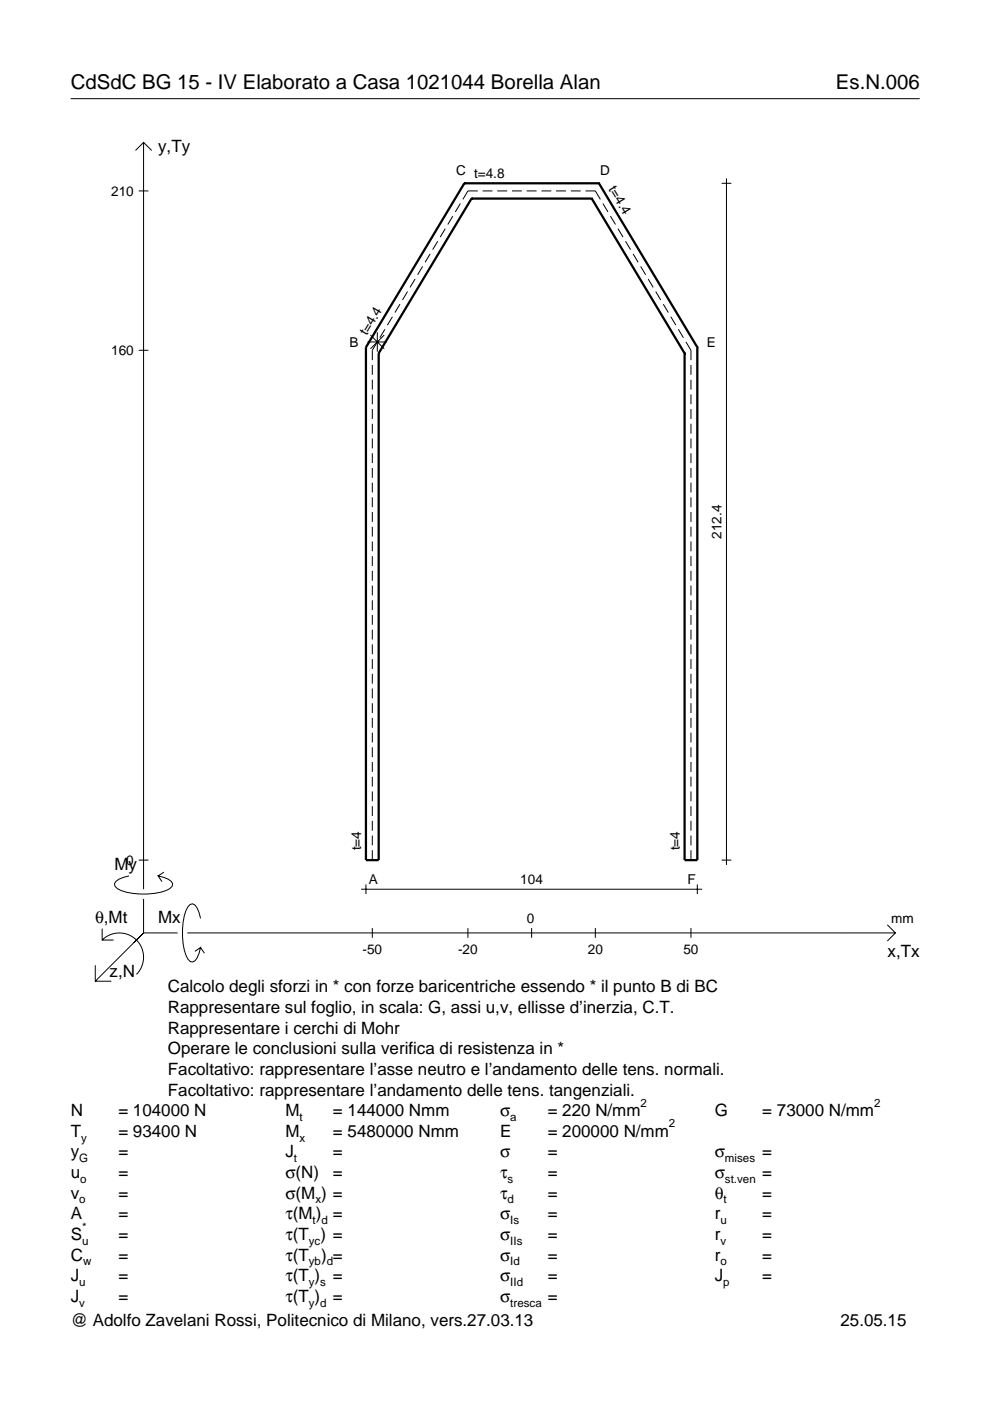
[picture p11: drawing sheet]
<svg xmlns="http://www.w3.org/2000/svg" width="210mm" height="297mm" viewBox="0 0 210 297" stroke-linecap="round" stroke-linejoin="round" font-family="sans-serif">
<g fill="none" stroke="#000" stroke-width=".21">
<path d="M15 20.9h180M28.7 31.9l1.7-1.7 1.8 1.7M30.4 30.2v158.3M153 38.9h2.1M154 37.8v145.6M29.4 40.5h2.1M88 59.2l-1.1 1.7M89.6 56.5l-1.1 1.8M91.2 53.8l-1.1 1.8M92.8 51.2l-1.1 1.7M94.4 48.5l-1.1 1.8M96 45.8l-1.1 1.8"/>
<path d="M97.6 43.2l-1.1 1.7M101.3 40.5h-2.1l-1.1 1.8M102.3 40.5h2.1M105.4 40.5h2.1M108.6 40.5h2M111.7 40.5h2.1M114.8 40.5h2.1M117.9 40.5h2.1M121 40.5h2.1M124.1 40.5h2.1l1.1 1.8M127.8 43.2l1.1 1.7M129.4 45.8l1.1 1.8"/>
<path d="M131 48.5l1.1 1.8M132.6 51.2l1.1 1.7M134.2 53.8l1.1 1.8M135.8 56.5l1.1 1.8M137.4 59.2l1.1 1.7M29.4 74.3h2.1M77.9 72.5h4.2M78.5 71l3 3M78.9 77.4v2.1M80 70.4v4.2M80 72.5l-1.1 1.8v2.1M81.5 71l-3 3"/>
<path d="M81.6 69.8l-1.1 1.8M83.2 67.2l-1.1 1.7M84.8 64.5l-1.1 1.8M86.4 61.8l-1.1 1.8M139 61.8l1.1 1.8M140.6 64.5l1.1 1.8M142.2 67.2l1.1 1.7M143.8 69.8l1.1 1.8M145.4 72.5l1.1 1.8v2.1M146.5 77.4v2.1M78.9 80.5v2.1M78.9 83.6v2.1"/>
<path d="M78.9 86.7v2.1M78.9 89.9v2M78.9 93v2.1M78.9 96.1v2.1M78.9 99.2v2.1M146.5 80.5v2.1M146.5 83.6v2.1M146.5 86.7v2.1M146.5 89.9v2M146.5 93v2.1M146.5 96.1v2.1M146.5 99.2v2.1"/>
<path d="M78.9 102.3v2.1M78.9 105.4v2.1M78.9 108.6v2.1M78.9 111.7v2.1M78.9 114.8v2.1M78.9 117.9v2.1M146.5 102.3v2.1M146.5 105.4v2.1M146.5 108.6v2.1M146.5 111.7v2.1M146.5 114.8v2.1M146.5 117.9v2.1"/>
<path d="M78.9 121v2.1M78.9 124.2v2M78.9 127.3v2.1M78.9 130.4v2.1M78.9 133.5v2.1M78.9 136.6v2.1M78.9 139.7v2.1M146.5 121v2.1M146.5 124.2v2M146.5 127.3v2.1M146.5 130.4v2.1M146.5 133.5v2.1"/>
<path d="M146.5 136.6v2.1M146.5 139.7v2.1M78.9 142.9v2M78.9 146v2.1M78.9 149.1v2.1M78.9 152.2v2.1M78.9 155.3v2.1M78.9 158.4v2.1M146.5 142.9v2M146.5 146v2.1M146.5 149.1v2.1M146.5 152.2v2.1"/>
<path d="M146.5 155.3v2.1M146.5 158.4v2.1M78.9 161.6v2.1M78.9 164.7v2.1M78.9 167.8v2.1M78.9 170.9v2.1M78.9 174v2.1M78.9 177.2v2M146.5 161.6v2.1M146.5 164.7v2.1M146.5 167.8v2.1M146.5 170.9v2.1"/>
<path d="M146.5 174v2.1M146.5 177.2v2M21.7 199.3a5.1 5.1 0 0 1 7.2 0 5.1 5.1 0 0 1 0 7.3M21.7 196.9v2.4h2.4M27.3 185.7a3.6 3.6 0 0 0-3 1.7l.1 .5a5.6 5.6 0 0 0 3.8 1.5 13.4 13.4 0 0 0 7.8-1l.5-.5 .1-.5a3.6 3.6 0 0 0-3.1-1.7l.8 1.2M29.4 182.4h2.1M30.4 190.6v7.2M30.4 197.8l-10.2 10.2M30.4 197.8h7.2M34.7 184.9l-1.2 .8M39.7 197.8h150.1M42.5 194.7a3.6 3.6 0 0 0-1.7-3.1l-.5 .2a5.7 5.7 0 0 0-1.5 3.7 13.3 13.3 0 0 0 1 7.9l.5 .5 .5 .1a3.6 3.6 0 0 0 1.7-3.1l-1.2 .8"/>
<path d="M76.6 188.5h72.3M77.6 187.5v2.1M78.9 180.3v2.1M78.9 196.8v2M99.2 196.8v2M112.7 196.8v2M126.2 196.8v2M146.5 180.3v2.1M146.5 196.8v2M147.8 187.5v2.1M153 182.4h2.1M188.1 196.1l1.7 1.7-1.7 1.7"/>
<path d="M20.2 204.7v3.3h3.4M42.5 200.9l.8 1.2"/>
</g>
<g fill="none" stroke="#000" stroke-width=".48">
<path d="M98.4 38.9h.1M98.4 38.9l-20.8 34.7M98.4 38.9h28.6M127 38.9h.1M127 38.9l20.8 34.7M100 42.1h.1M100 42.1l-19.7 32.8M100 42.1h25.5M125.5 42.1h.1M125.5 42.1l19.6 32.8M77.6 73.6h.1M77.6 73.6v108.8h2.7v-107.5"/>
<path d="M80.3 74.9h.1M145.1 74.9h.1M147.8 73.6h.1M147.8 73.6v108.8h-2.7v-107.5"/>
</g>
<g font-size="4.3">
<text x="15" y="18.9">CdSdC BG 15 - IV Elaborato a Casa 1021044 Borella Alan</text>
<text x="177.2" y="18.9">Es.N.006</text>
</g>
<g font-size="3.6">
<text x="33.5" y="32.3">y,Ty</text>
<text x="24.3" y="184.4">My</text>
<text x="20.1" y="195.7">θ,Mt</text>
<text x="33.5" y="195.7">Mx</text>
<text x="188.2" y="203">x,Tx</text>
<text x="23.2" y="207.1">z,N</text>
<text x="35.6" y="210.4">Calcolo degli sforzi in * con forze baricentriche essendo * il punto B di BC</text>
<text x="35.6" y="214.8">Rappresentare sul foglio, in scala: G, assi u,v, ellisse d’inerzia, C.T.</text>
<text x="35.6" y="219.2">Rappresentare i cerchi di Mohr</text>
<text x="35.6" y="223.5">Operare le conclusioni sulla verifica di resistenza in *</text>
<text x="35.6" y="227.9">Facoltativo: rappresentare l’asse neutro e l’andamento delle tens. normali.</text>
<text x="35.6" y="232.3">Facoltativo: rappresentare l’andamento delle tens. tangenziali.</text>
<text x="15" y="236.7">N</text>
<text x="25.1" y="236.7">= 104000 N</text>
<text x="60.5" y="236.7">M</text>
<text x="70.6" y="236.7">= 144000 Nmm</text>
<text x="106" y="236.7">σ</text>
<text x="116.1" y="236.7">= 220 N/mm</text>
<text x="151.5" y="236.7">G</text>
<text x="161.6" y="236.7">= 73000 N/mm</text>
<text x="15" y="241">T</text>
<text x="15" y="245.4">y</text>
<text x="25.1" y="241">= 93400 N</text>
<text x="25.1" y="245.4">=</text>
<text x="60.5" y="245.4">J</text>
<text x="60.5" y="241">M</text>
<text x="70.6" y="241">= 5480000 Nmm</text>
<text x="70.6" y="245.4">=</text>
<text x="106" y="241">E</text>
<text x="106" y="245.4">σ</text>
<text x="116.1" y="245.4">=</text>
<text x="116.1" y="241">= 200000 N/mm</text>
<text x="151.5" y="245.4">σ</text>
<text x="161.6" y="245.4">=</text>
<text x="15" y="249.8">u</text>
<text x="25.1" y="249.8">=</text>
<text x="60.5" y="249.8">σ(N)</text>
<text x="70.6" y="249.8">=</text>
<text x="106" y="249.8">τ</text>
<text x="116.1" y="249.8">=</text>
<text x="151.5" y="249.8">σ</text>
<text x="161.6" y="249.8">=</text>
<text x="15" y="254.2">v</text>
<text x="25.1" y="254.2">=</text>
<text x="60.5" y="254.2">σ(M ) =</text>
<text x="106" y="254.2">τ</text>
<text x="116.1" y="254.2">=</text>
<text x="151.5" y="254.2">θ</text>
<text x="161.6" y="254.2">=</text>
<text x="15" y="258.5">A</text>
<text x="15" y="262.9">S</text>
<text x="25.1" y="262.9">=</text>
<text x="25.1" y="258.5">=</text>
<text x="60.5" y="258.5">τ(M ) =</text>
<text x="60.5" y="262.9">τ(T ) =</text>
<text x="106" y="258.5">σ</text>
<text x="106" y="262.9">σ</text>
<text x="116.1" y="258.5">=</text>
<text x="116.1" y="262.9">=</text>
<text x="151.5" y="258.5">r</text>
<text x="151.5" y="262.9">r</text>
<text x="161.6" y="258.5">=</text>
<text x="161.6" y="262.9">=</text>
<text x="15" y="267.3">C</text>
<text x="25.1" y="267.3">=</text>
<text x="60.5" y="267.3">τ(T</text>
<text x="68.1" y="267.3">) =</text>
<text x="106" y="267.3">σ</text>
<text x="116.1" y="267.3">=</text>
<text x="151.5" y="267.3">r</text>
<text x="161.6" y="267.3">=</text>
<text x="15" y="271.7">J</text>
<text x="25.1" y="271.7">=</text>
<text x="60.5" y="271.7">τ(T )</text>
<text x="70.6" y="271.7">=</text>
<text x="106" y="271.7">σ</text>
<text x="116.1" y="271.7">=</text>
<text x="151.5" y="271.7">J</text>
<text x="161.6" y="271.7">=</text>
<text x="15" y="281.2">@ Adolfo Zavelani Rossi, Politecnico di Milano, vers.27.03.13</text>
<text x="15" y="276">J</text>
<text x="25.1" y="276">=</text>
<text x="60.5" y="276">τ(T )</text>
<text x="70.6" y="276">=</text>
<text x="106" y="276">σ</text>
<text x="116.1" y="276">=</text>
<text x="178.2" y="281.2">25.05.15</text>
</g>
<g font-size="2.9">
<text x="23.6" y="41.5">210</text>
<text x="96.7" y="37.1">C t=4.8</text>
<text x="127.2" y="37.1">D</text>
<text x="128.9" y="40.1" transform="rotate(59 128.9 40.1)">t=4.4</text>
<text x="77.8" y="71.3" transform="rotate(-59 77.8 71.3)">t=4.4</text>
<text x="23.6" y="75.3">160</text>
<text x="74.1" y="73.5">B</text>
<text x="149.8" y="73.5">E</text>
<text x="153" y="114.2" transform="rotate(-90 153 114.2)">212.4</text>
<text x="26.8" y="183.4">0</text>
<text x="76.6" y="180.3" transform="rotate(-90 76.6 180.3)">t=4</text>
<text x="144.1" y="180.3" transform="rotate(-90 144.1 180.3)">t=4</text>
<text x="78.2" y="187.5">A</text>
<text x="110.3" y="187.5">104</text>
<text x="145.7" y="187.5">F</text>
<text x="111.7" y="195.7">0</text>
<text x="189" y="195.7">mm</text>
<text x="76.9" y="202.2">-50</text>
<text x="97.1" y="202.2">-20</text>
<text x="124.6" y="202.2">20</text>
<text x="144.9" y="202.2">50</text>
</g>
<g font-size="2.4">
<text x="63.5" y="237.7">t</text>
<text x="108.2" y="237.7">a</text>
<text x="135.8" y="234.7">2</text>
<text x="141.8" y="239">2</text>
<text x="185.3" y="234.7">2</text>
<text x="17.2" y="242">y</text>
<text x="63.5" y="242">x</text>
<text x="16.8" y="246.4">G</text>
<text x="17" y="250.8">o</text>
<text x="62.3" y="246.4">t</text>
<text x="107.6" y="250.8">s</text>
<text x="153.7" y="246.4">mises</text>
<text x="153.7" y="250.8">st.ven</text>
<text x="16.8" y="255.2">o</text>
<text x="66.9" y="255.2">x</text>
<text x="107.6" y="255.2">d</text>
<text x="153.4" y="255.2">t</text>
<text x="17.4" y="263.9">u</text>
<text x="17.4" y="260.9">*</text>
<text x="65.5" y="263.9">yc</text>
<text x="66.3" y="259.5">t d</text>
<text x="108.2" y="259.5">Is</text>
<text x="108.2" y="263.9">IIs</text>
<text x="152.7" y="259.5">u</text>
<text x="152.7" y="263.9">v</text>
<text x="17.6" y="268.3">w</text>
<text x="65.5" y="268.3">yb d</text>
<text x="108.2" y="268.3">Id</text>
<text x="152.7" y="268.3">o</text>
<text x="16.8" y="272.7">u</text>
<text x="65.5" y="272.7">y s</text>
<text x="108.2" y="272.7">IId</text>
<text x="153.3" y="272.7">p</text>
<text x="16.8" y="277">v</text>
<text x="65.5" y="277">y d</text>
<text x="108.2" y="277">tresca</text>
</g>
</svg>
